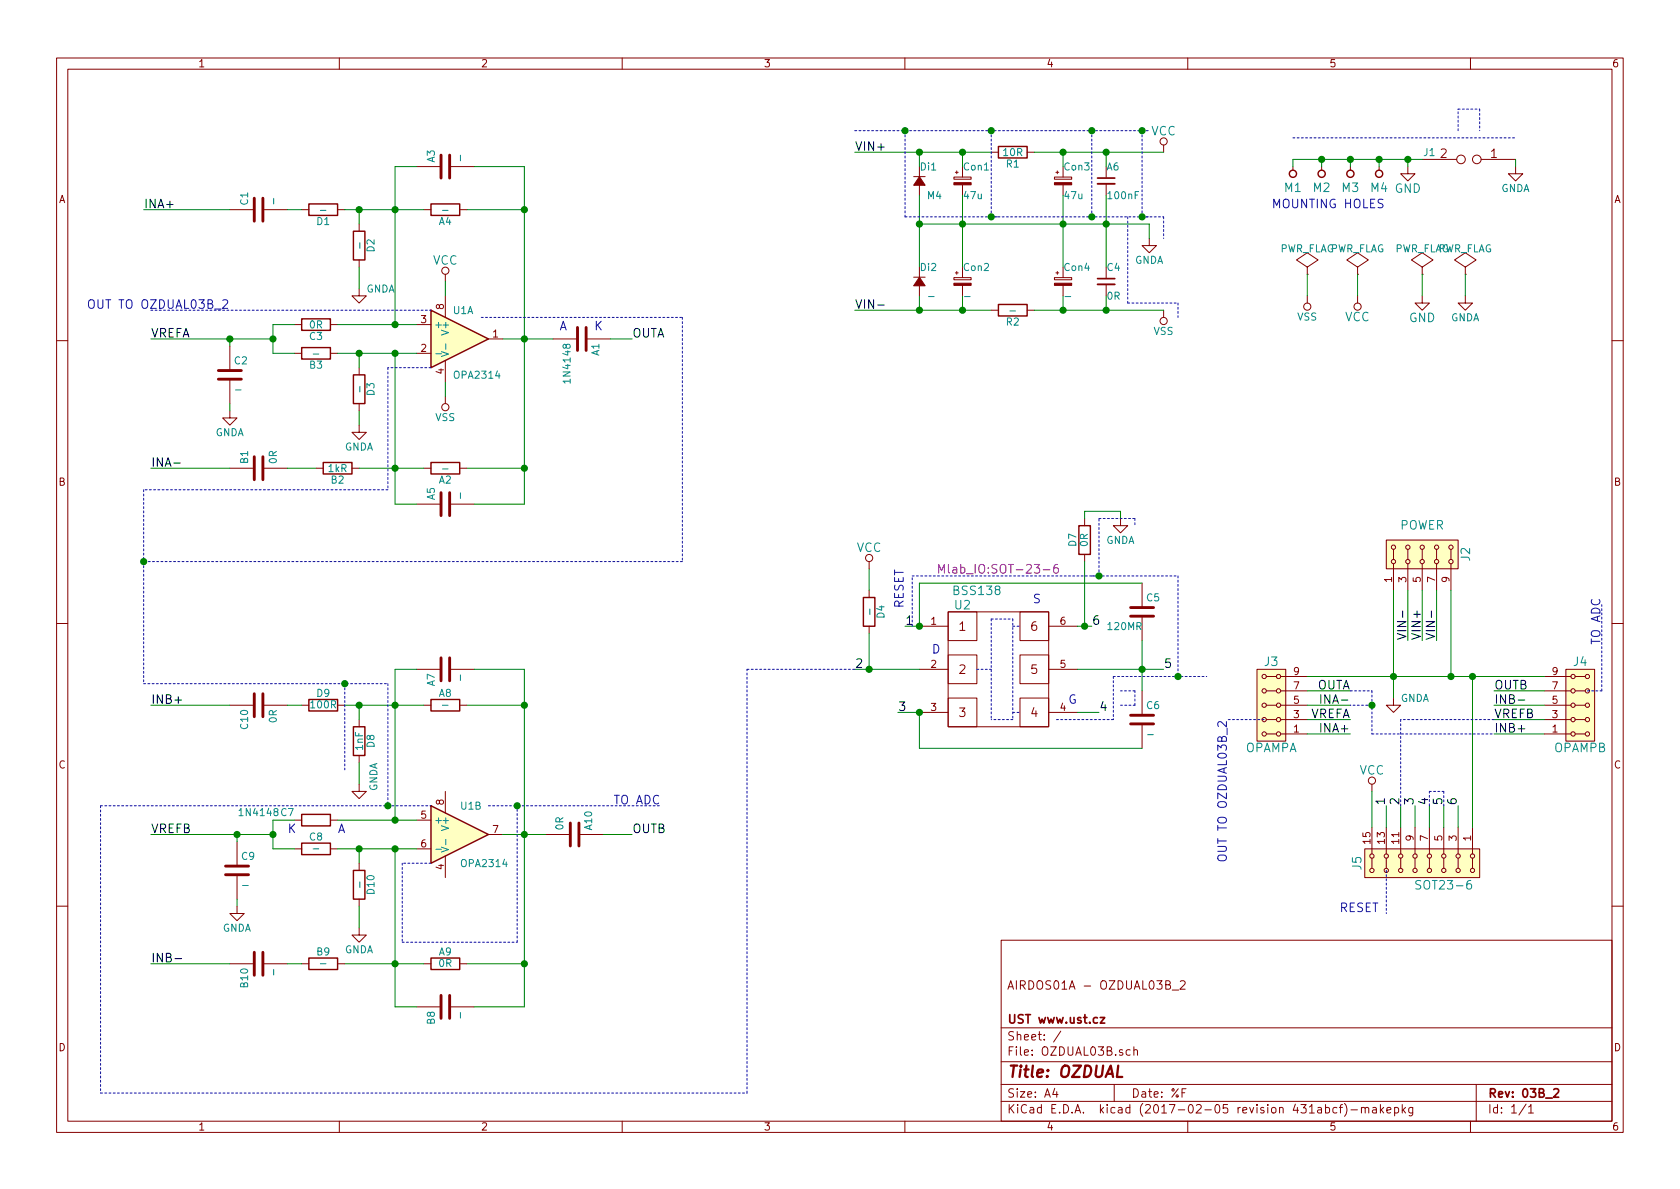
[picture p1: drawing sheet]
EESchema Schematic File Version 2
LIBS:OZDUAL03B-cache
EELAYER 26 0
EELAYER END
$Descr A4 11693 8268
encoding utf-8
Sheet 1 1
Title "OZDUAL"
Date "%F"
Rev "03B_2"
Comp "UST www.ust.cz"
Comment1 ""
Comment2 "AIRDOS01A - OZDUAL03B_2"
Comment3 ""
Comment4 ""
$EndDescr
$Comp
L HOLE M1
U 1 1
P 9000 1200
F 0 "M1" V 8900 1200 60  0000 C CNN
F 1 "HOLE" H 9000 1100 60  0001 C CNN
F 2 "Mlab_Mechanical:MountingHole_3mm" H 9000 1200 60  0001 C CNN
F 3 "" H 9000 1200 60  0000 C CNN
	1    9000 1200
	0    -1   -1   0   
$EndComp
$Comp
L HOLE M2
U 1 1
P 9200 1200
F 0 "M2" V 9100 1200 60  0000 C CNN
F 1 "HOLE" H 9200 1100 60  0001 C CNN
F 2 "Mlab_Mechanical:MountingHole_3mm" H 9200 1200 60  0001 C CNN
F 3 "" H 9200 1200 60  0000 C CNN
	1    9200 1200
	0    -1   -1   0   
$EndComp
$Comp
L HOLE M3
U 1 1
P 9400 1200
F 0 "M3" V 9300 1200 60  0000 C CNN
F 1 "HOLE" H 9400 1100 60  0001 C CNN
F 2 "Mlab_Mechanical:MountingHole_3mm" H 9400 1200 60  0001 C CNN
F 3 "" H 9400 1200 60  0000 C CNN
	1    9400 1200
	0    -1   -1   0   
$EndComp
$Comp
L HOLE M4
U 1 1
P 9600 1200
F 0 "M4" V 9500 1200 60  0000 C CNN
F 1 "HOLE" H 9600 1100 60  0001 C CNN
F 2 "Mlab_Mechanical:MountingHole_3mm" H 9600 1200 60  0001 C CNN
F 3 "" H 9600 1200 60  0000 C CNN
	1    9600 1200
	0    -1   -1   0   
$EndComp
$Comp
L GND #PWR01
U 1 1
P 9800 1150
F 0 "#PWR01" H 9800 900 60  0001 C CNN
F 1 "GND" H 9800 1000 60  0000 C CNN
F 2 "" H 9800 1150 60  0000 C CNN
F 3 "" H 9800 1150 60  0000 C CNN
	1    9800 1150
	1    0    0    -1  
$EndComp
Text Notes 8850 1450 0    60   ~ 0
MOUNTING HOLES
$Comp
L LM358 U1
U 1 1
P 3200 2350
F 0 "U1" H 3150 2550 50  0000 L CNN
F 1 "OPA2314" H 3150 2100 50  0000 L CNN
F 2 "Mlab_IO:SO-8" H 3200 2350 50  0001 C CNN
F 3 "" H 3200 2350 50  0000 C CNN
	1    3200 2350
	1    0    0    -1  
$EndComp
$Comp
L R A2
U 1 1
P 3100 3250
F 0 "A2" V 3180 3250 50  0000 C CNN
F 1 "-" V 3100 3250 50  0000 C CNN
F 2 "Mlab_R:SMD-0805-hand-soldering" V 3030 3250 50  0001 C CNN
F 3 "" H 3100 3250 50  0000 C CNN
	1    3100 3250
	0    1    1    0   
$EndComp
$Comp
L R A4
U 1 1
P 3100 1450
F 0 "A4" V 3180 1450 50  0000 C CNN
F 1 "-" V 3100 1450 50  0000 C CNN
F 2 "Mlab_R:SMD-0805-hand-soldering" V 3030 1450 50  0001 C CNN
F 3 "" H 3100 1450 50  0000 C CNN
	1    3100 1450
	0    1    1    0   
$EndComp
$Comp
L C-RESCUE-OZDUAL03A A1
U 1 1
P 4050 2350
F 0 "A1" H 4075 2450 50  0000 L CNN
F 1 "1N4148" H 4075 2250 50  0000 L CNN
F 2 "Mlab_R:SMD-0805-hand-soldering" H 4088 2200 50  0001 C CNN
F 3 "" H 4050 2350 50  0000 C CNN
	1    4050 2350
	0    1    1    0   
$EndComp
$Comp
L R D2
U 1 1
P 2500 1700
F 0 "D2" V 2580 1700 50  0000 C CNN
F 1 "-" V 2500 1700 50  0000 C CNN
F 2 "Mlab_R:SMD-0805-hand-soldering" V 2430 1700 50  0001 C CNN
F 3 "" H 2500 1700 50  0000 C CNN
	1    2500 1700
	1    0    0    -1  
$EndComp
$Comp
L R D1
U 1 1
P 2250 1450
F 0 "D1" V 2330 1450 50  0000 C CNN
F 1 "-" V 2250 1450 50  0000 C CNN
F 2 "Mlab_R:SMD-0805-hand-soldering" V 2180 1450 50  0001 C CNN
F 3 "" H 2250 1450 50  0000 C CNN
	1    2250 1450
	0    1    1    0   
$EndComp
$Comp
L R D3
U 1 1
P 2500 2700
F 0 "D3" V 2580 2700 50  0000 C CNN
F 1 "-" V 2500 2700 50  0000 C CNN
F 2 "Mlab_R:SMD-0805-hand-soldering" V 2430 2700 50  0001 C CNN
F 3 "" H 2500 2700 50  0000 C CNN
	1    2500 2700
	1    0    0    -1  
$EndComp
$Comp
L R B2
U 1 1
P 2350 3250
F 0 "B2" V 2430 3250 50  0000 C CNN
F 1 "1kR" V 2350 3250 50  0000 C CNN
F 2 "Mlab_R:SMD-0805-hand-soldering" V 2280 3250 50  0001 C CNN
F 3 "" H 2350 3250 50  0000 C CNN
	1    2350 3250
	0    1    1    0   
$EndComp
$Comp
L C-RESCUE-OZDUAL03A A5
U 1 1
P 3100 3500
F 0 "A5" H 3125 3600 50  0000 L CNN
F 1 "-" H 3125 3400 50  0000 L CNN
F 2 "Mlab_R:SMD-0805-hand-soldering" H 3138 3350 50  0001 C CNN
F 3 "" H 3100 3500 50  0000 C CNN
	1    3100 3500
	0    -1   -1   0   
$EndComp
$Comp
L C-RESCUE-OZDUAL03A B1
U 1 1
P 1800 3250
F 0 "B1" H 1825 3350 50  0000 L CNN
F 1 "0R" H 1825 3150 50  0000 L CNN
F 2 "Mlab_R:SMD-0805-hand-soldering" H 1838 3100 50  0001 C CNN
F 3 "" H 1800 3250 50  0000 C CNN
	1    1800 3250
	0    -1   -1   0   
$EndComp
Text Label 1050 2350 0    60   ~ 0
VREFA
Text Label 1000 1450 0    60   ~ 0
INA+
Text Label 1050 3250 0    60   ~ 0
INA-
Text Label 4400 2350 0    60   ~ 0
OUTA
$Comp
L VCC #PWR02
U 1 1
P 3100 1950
F 0 "#PWR02" H 3100 1800 60  0001 C CNN
F 1 "VCC" H 3100 2100 60  0000 C CNN
F 2 "" H 3100 1950 60  0000 C CNN
F 3 "" H 3100 1950 60  0000 C CNN
	1    3100 1950
	1    0    0    -1  
$EndComp
$Comp
L C-RESCUE-OZDUAL03A C1
U 1 1
P 1800 1450
F 0 "C1" H 1825 1550 50  0000 L CNN
F 1 "-" H 1825 1350 50  0000 L CNN
F 2 "Mlab_R:SMD-0805-hand-soldering" H 1838 1300 50  0001 C CNN
F 3 "" H 1800 1450 50  0000 C CNN
	1    1800 1450
	0    -1   -1   0   
$EndComp
$Comp
L C-RESCUE-OZDUAL03A A3
U 1 1
P 3100 1150
F 0 "A3" H 3125 1250 50  0000 L CNN
F 1 "-" H 3125 1050 50  0000 L CNN
F 2 "Mlab_R:SMD-0805-hand-soldering" H 3138 1000 50  0001 C CNN
F 3 "" H 3100 1150 50  0000 C CNN
	1    3100 1150
	0    -1   -1   0   
$EndComp
$Comp
L R A8
U 1 1
P 3100 4900
F 0 "A8" V 3180 4900 50  0000 C CNN
F 1 "-" V 3100 4900 50  0000 C CNN
F 2 "Mlab_R:SMD-0805-hand-soldering" V 3030 4900 50  0001 C CNN
F 3 "" H 3100 4900 50  0000 C CNN
	1    3100 4900
	0    1    -1   0   
$EndComp
$Comp
L R A9
U 1 1
P 3100 6700
F 0 "A9" V 3180 6700 50  0000 C CNN
F 1 "0R" V 3100 6700 50  0000 C CNN
F 2 "Mlab_R:SMD-0805-hand-soldering" V 3030 6700 50  0001 C CNN
F 3 "" H 3100 6700 50  0000 C CNN
	1    3100 6700
	0    1    -1   0   
$EndComp
$Comp
L C-RESCUE-OZDUAL03A A10
U 1 1
P 4000 5800
F 0 "A10" H 4025 5900 50  0000 L CNN
F 1 "0R" H 4025 5700 50  0000 L CNN
F 2 "Mlab_R:SMD-0805-hand-soldering" H 4038 5650 50  0001 C CNN
F 3 "" H 4000 5800 50  0000 C CNN
	1    4000 5800
	0    1    -1   0   
$EndComp
$Comp
L R D10
U 1 1
P 2500 6150
F 0 "D10" V 2580 6150 50  0000 C CNN
F 1 "-" V 2500 6150 50  0000 C CNN
F 2 "Mlab_R:SMD-0805-hand-soldering" V 2430 6150 50  0001 C CNN
F 3 "" H 2500 6150 50  0000 C CNN
	1    2500 6150
	1    0    0    1   
$EndComp
$Comp
L R B9
U 1 1
P 2250 6700
F 0 "B9" V 2330 6700 50  0000 C CNN
F 1 "-" V 2250 6700 50  0000 C CNN
F 2 "Mlab_R:SMD-0805-hand-soldering" V 2180 6700 50  0001 C CNN
F 3 "" H 2250 6700 50  0000 C CNN
	1    2250 6700
	0    1    -1   0   
$EndComp
$Comp
L R D8
U 1 1
P 2500 5150
F 0 "D8" V 2580 5150 50  0000 C CNN
F 1 "1nF" V 2500 5150 50  0000 C CNN
F 2 "Mlab_R:SMD-0805-hand-soldering" V 2430 5150 50  0001 C CNN
F 3 "" H 2500 5150 50  0000 C CNN
	1    2500 5150
	1    0    0    1   
$EndComp
$Comp
L R D9
U 1 1
P 2250 4900
F 0 "D9" V 2330 4900 50  0000 C CNN
F 1 "100R" V 2250 4900 50  0000 C CNN
F 2 "Mlab_R:SMD-0805-hand-soldering" V 2180 4900 50  0001 C CNN
F 3 "" H 2250 4900 50  0000 C CNN
	1    2250 4900
	0    1    -1   0   
$EndComp
$Comp
L C-RESCUE-OZDUAL03A A7
U 1 1
P 3100 4650
F 0 "A7" H 3125 4750 50  0000 L CNN
F 1 "-" H 3125 4550 50  0000 L CNN
F 2 "Mlab_R:SMD-0805-hand-soldering" H 3138 4500 50  0001 C CNN
F 3 "" H 3100 4650 50  0000 C CNN
	1    3100 4650
	0    -1   1    0   
$EndComp
$Comp
L C-RESCUE-OZDUAL03A C10
U 1 1
P 1800 4900
F 0 "C10" H 1825 5000 50  0000 L CNN
F 1 "0R" H 1825 4800 50  0000 L CNN
F 2 "Mlab_R:SMD-0805-hand-soldering" H 1838 4750 50  0001 C CNN
F 3 "" H 1800 4900 50  0000 C CNN
	1    1800 4900
	0    -1   1    0   
$EndComp
Text Label 1050 5800 0    60   ~ 0
VREFB
Text Label 1050 6700 0    60   ~ 0
INB-
Text Label 1050 4900 0    60   ~ 0
INB+
Text Label 4400 5800 0    60   ~ 0
OUTB
$Comp
L C-RESCUE-OZDUAL03A B10
U 1 1
P 1800 6700
F 0 "B10" H 1825 6800 50  0000 L CNN
F 1 "-" H 1825 6600 50  0000 L CNN
F 2 "Mlab_R:SMD-0805-hand-soldering" H 1838 6550 50  0001 C CNN
F 3 "" H 1800 6700 50  0000 C CNN
	1    1800 6700
	0    -1   1    0   
$EndComp
$Comp
L C-RESCUE-OZDUAL03A B8
U 1 1
P 3100 7000
F 0 "B8" H 3125 7100 50  0000 L CNN
F 1 "-" H 3125 6900 50  0000 L CNN
F 2 "Mlab_R:SMD-0805-hand-soldering" H 3138 6850 50  0001 C CNN
F 3 "" H 3100 7000 50  0000 C CNN
	1    3100 7000
	0    -1   1    0   
$EndComp
$Comp
L LM358 U1
U 2 1
P 3200 5800
F 0 "U1" H 3200 6000 50  0000 L CNN
F 1 "OPA2314" H 3200 5600 50  0000 L CNN
F 2 "Mlab_IO:SO-8" H 3200 5800 50  0001 C CNN
F 3 "" H 3200 5800 50  0000 C CNN
	2    3200 5800
	1    0    0    -1  
$EndComp
$Comp
L R C8
U 1 1
P 2200 5900
F 0 "C8" V 2280 5900 50  0000 C CNN
F 1 "-" V 2200 5900 50  0000 C CNN
F 2 "Mlab_R:SMD-0805-hand-soldering" V 2130 5900 50  0001 C CNN
F 3 "" H 2200 5900 50  0000 C CNN
	1    2200 5900
	0    1    -1   0   
$EndComp
$Comp
L R C7
U 1 1
P 2200 5700
F 0 "C7" V 2250 5500 50  0000 C CNN
F 1 "1N4148" V 2250 5300 50  0000 C CNN
F 2 "Mlab_R:SMD-0805-hand-soldering" V 2130 5700 50  0001 C CNN
F 3 "" H 2200 5700 50  0000 C CNN
	1    2200 5700
	0    1    -1   0   
$EndComp
$Comp
L R C3
U 1 1
P 2200 2250
F 0 "C3" V 2280 2250 50  0000 C CNN
F 1 "0R" V 2200 2250 50  0000 C CNN
F 2 "Mlab_R:SMD-0805-hand-soldering" V 2130 2250 50  0001 C CNN
F 3 "" H 2200 2250 50  0000 C CNN
	1    2200 2250
	0    1    1    0   
$EndComp
$Comp
L R B3
U 1 1
P 2200 2450
F 0 "B3" V 2280 2450 50  0000 C CNN
F 1 "-" V 2200 2450 50  0000 C CNN
F 2 "Mlab_R:SMD-0805-hand-soldering" V 2130 2450 50  0001 C CNN
F 3 "" H 2200 2450 50  0000 C CNN
	1    2200 2450
	0    1    1    0   
$EndComp
$Comp
L D_Small Di1
U 1 1
P 6400 1250
F 0 "Di1" V 6300 1250 50  0000 R CNN
F 1 "M4" V 6500 1200 50  0000 R CNN
F 2 "Mlab_D:Diode-SMA_Standard" V 6400 1250 60  0001 C CNN
F 3 "" V 6400 1250 60  0000 C CNN
	1    6400 1250
	0    -1   1    0   
$EndComp
$Comp
L CP_Small Con1
U 1 1
P 6700 1250
F 0 "Con1" H 6700 1350 50  0000 L CNN
F 1 "47u" H 6700 1150 50  0000 L CNN
F 2 "sot23-6:TantalC_SizeC_Reflow" H 6700 1250 60  0001 C CNN
F 3 "" H 6700 1250 60  0000 C CNN
	1    6700 1250
	1    0    0    -1  
$EndComp
$Comp
L R R1
U 1 1
P 7050 1050
F 0 "R1" V 7130 1050 50  0000 C CNN
F 1 "10R" V 7050 1050 50  0000 C CNN
F 2 "Mlab_R:SMD-0805-hand-soldering" V 6980 1050 50  0001 C CNN
F 3 "" H 7050 1050 50  0000 C CNN
	1    7050 1050
	0    1    1    0   
$EndComp
$Comp
L CP_Small Con3
U 1 1
P 7400 1250
F 0 "Con3" H 7400 1350 50  0000 L CNN
F 1 "47u" H 7400 1150 50  0000 L CNN
F 2 "sot23-6:TantalC_SizeC_Reflow" H 7400 1250 60  0001 C CNN
F 3 "" H 7400 1250 60  0000 C CNN
	1    7400 1250
	1    0    0    -1  
$EndComp
$Comp
L C_Small A6
U 1 1
P 7700 1250
F 0 "A6" H 7700 1350 50  0000 L CNN
F 1 "100nF" H 7700 1150 50  0000 L CNN
F 2 "Mlab_R:SMD-0805-hand-soldering" H 7700 1250 60  0001 C CNN
F 3 "" H 7700 1250 60  0000 C CNN
	1    7700 1250
	1    0    0    -1  
$EndComp
$Comp
L D_Small Di2
U 1 1
P 6400 1950
F 0 "Di2" V 6300 1950 50  0000 R CNN
F 1 "-" V 6500 1900 50  0000 R CNN
F 2 "Mlab_D:Diode-SMA_Standard" V 6400 1950 60  0001 C CNN
F 3 "" V 6400 1950 60  0000 C CNN
	1    6400 1950
	0    -1   1    0   
$EndComp
$Comp
L CP_Small Con2
U 1 1
P 6700 1950
F 0 "Con2" H 6700 2050 50  0000 L CNN
F 1 "-" H 6700 1850 50  0000 L CNN
F 2 "sot23-6:TantalC_SizeC_Reflow" H 6700 1950 60  0001 C CNN
F 3 "" H 6700 1950 60  0000 C CNN
	1    6700 1950
	1    0    0    -1  
$EndComp
$Comp
L R R2
U 1 1
P 7050 2150
F 0 "R2" V 7130 2150 50  0000 C CNN
F 1 "-" V 7050 2150 50  0000 C CNN
F 2 "Mlab_R:SMD-0805-hand-soldering" V 6980 2150 50  0001 C CNN
F 3 "" H 7050 2150 50  0000 C CNN
	1    7050 2150
	0    1    1    0   
$EndComp
$Comp
L CP_Small Con4
U 1 1
P 7400 1950
F 0 "Con4" H 7400 2050 50  0000 L CNN
F 1 "-" H 7400 1850 50  0000 L CNN
F 2 "sot23-6:TantalC_SizeC_Reflow" H 7400 1950 60  0001 C CNN
F 3 "" H 7400 1950 60  0000 C CNN
	1    7400 1950
	1    0    0    -1  
$EndComp
$Comp
L C_Small C4
U 1 1
P 7700 1950
F 0 "C4" H 7700 2050 50  0000 L CNN
F 1 "0R" H 7700 1850 50  0000 L CNN
F 2 "Mlab_R:SMD-0805-hand-soldering" H 7700 1950 60  0001 C CNN
F 3 "" H 7700 1950 60  0000 C CNN
	1    7700 1950
	1    0    0    -1  
$EndComp
Text Label 5950 1050 0    60   ~ 0
VIN+
Text Label 5950 2150 0    60   ~ 0
VIN-
$Comp
L GNDA #PWR03
U 1 1
P 8000 1650
F 0 "#PWR03" H 8000 1400 50  0001 C CNN
F 1 "GNDA" H 8000 1500 50  0000 C CNN
F 2 "" H 8000 1650 50  0000 C CNN
F 3 "" H 8000 1650 50  0000 C CNN
	1    8000 1650
	1    0    0    -1  
$EndComp
$Comp
L GNDA #PWR04
U 1 1
P 2500 2000
F 0 "#PWR04" H 2500 1750 50  0001 C CNN
F 1 "GNDA" H 2650 2000 50  0000 C CNN
F 2 "" H 2500 2000 50  0000 C CNN
F 3 "" H 2500 2000 50  0000 C CNN
	1    2500 2000
	1    0    0    -1  
$EndComp
$Comp
L GNDA #PWR05
U 1 1
P 2500 2950
F 0 "#PWR05" H 2500 2700 50  0001 C CNN
F 1 "GNDA" H 2500 2800 50  0000 C CNN
F 2 "" H 2500 2950 50  0000 C CNN
F 3 "" H 2500 2950 50  0000 C CNN
	1    2500 2950
	1    0    0    -1  
$EndComp
$Comp
L GNDA #PWR06
U 1 1
P 2500 5450
F 0 "#PWR06" H 2500 5200 50  0001 C CNN
F 1 "GNDA" V 2600 5500 50  0000 C CNN
F 2 "" H 2500 5450 50  0000 C CNN
F 3 "" H 2500 5450 50  0000 C CNN
	1    2500 5450
	1    0    0    -1  
$EndComp
$Comp
L GNDA #PWR07
U 1 1
P 2500 6450
F 0 "#PWR07" H 2500 6200 50  0001 C CNN
F 1 "GNDA" H 2500 6300 50  0000 C CNN
F 2 "" H 2500 6450 50  0000 C CNN
F 3 "" H 2500 6450 50  0000 C CNN
	1    2500 6450
	1    0    0    -1  
$EndComp
$Comp
L GNDA #PWR08
U 1 1
P 10550 1150
F 0 "#PWR08" H 10550 900 50  0001 C CNN
F 1 "GNDA" H 10550 1000 50  0000 C CNN
F 2 "" H 10550 1150 50  0000 C CNN
F 3 "" H 10550 1150 50  0000 C CNN
	1    10550 1150
	1    0    0    -1  
$EndComp
$Comp
L JUMP2_2x1 J1
U 1 1
P 10250 1100
F 0 "J1" H 9950 1150 50  0000 C CNN
F 1 "JUMP2_2x1" H 10450 1000 40  0001 C CNN
F 2 "Mlab_Pin_Headers:Straight_2x01" H 10250 1100 60  0001 C CNN
F 3 "" H 10250 1100 60  0000 C CNN
	1    10250 1100
	1    0    0    -1  
$EndComp
$Comp
L HEADER_2x05_PARALLEL J2
U 1 1
P 9900 3850
F 0 "J2" H 9900 3550 60  0000 C CNN
F 1 "POWER" V 10100 3850 60  0000 C CNN
F 2 "Mlab_Pin_Headers:Straight_2x05" H 9900 4050 60  0001 C CNN
F 3 "" H 9900 4050 60  0000 C CNN
	1    9900 3850
	0    -1   -1   0   
$EndComp
Text Label 9800 4450 1    60   ~ 0
VIN-
Text Label 10000 4450 1    60   ~ 0
VIN-
Text Label 9900 4450 1    60   ~ 0
VIN+
$Comp
L VSS #PWR09
U 1 1
P 8100 2150
F 0 "#PWR09" H 8100 2000 50  0001 C CNN
F 1 "VSS" H 8100 2300 50  0000 C CNN
F 2 "" H 8100 2150 50  0000 C CNN
F 3 "" H 8100 2150 50  0000 C CNN
	1    8100 2150
	-1   0    0    1   
$EndComp
$Comp
L VCC #PWR010
U 1 1
P 8100 1050
F 0 "#PWR010" H 8100 900 60  0001 C CNN
F 1 "VCC" H 8100 1200 60  0000 C CNN
F 2 "" H 8100 1050 60  0000 C CNN
F 3 "" H 8100 1050 60  0000 C CNN
	1    8100 1050
	1    0    0    -1  
$EndComp
$Comp
L VSS #PWR011
U 1 1
P 3100 2750
F 0 "#PWR011" H 3100 2600 50  0001 C CNN
F 1 "VSS" H 3100 2900 50  0000 C CNN
F 2 "" H 3100 2750 50  0000 C CNN
F 3 "" H 3100 2750 50  0000 C CNN
	1    3100 2750
	-1   0    0    1   
$EndComp
$Comp
L HEADER_2x05_PARALLEL J3
U 1 1
P 8850 4900
F 0 "J3" H 8850 4600 60  0000 C CNN
F 1 "OPAMPA" H 8850 5200 60  0000 C CNN
F 2 "Mlab_Pin_Headers:Straight_2x05" H 8850 5100 60  0001 C CNN
F 3 "" H 8850 5100 60  0000 C CNN
	1    8850 4900
	-1   0    0    1   
$EndComp
$Comp
L HEADER_2x05_PARALLEL J4
U 1 1
P 11000 4900
F 0 "J4" H 11000 4600 60  0000 C CNN
F 1 "OPAMPB" H 11000 5200 60  0000 C CNN
F 2 "Mlab_Pin_Headers:Straight_2x05" H 11000 5100 60  0001 C CNN
F 3 "" H 11000 5100 60  0000 C CNN
	1    11000 4900
	1    0    0    1   
$EndComp
Text Label 9400 4800 2    60   ~ 0
OUTA
Text Label 9400 4900 2    60   ~ 0
INA-
Text Label 9400 5000 2    60   ~ 0
VREFA
Text Label 9400 5100 2    60   ~ 0
INA+
Text Label 10400 5100 0    60   ~ 0
INB+
Text Label 10400 5000 0    60   ~ 0
VREFB
Text Label 10400 4900 0    60   ~ 0
INB-
Text Label 10400 4800 0    60   ~ 0
OUTB
$Comp
L PWR_FLAG #FLG012
U 1 1
P 9450 1900
F 0 "#FLG012" H 9450 1995 50  0001 C CNN
F 1 "PWR_FLAG" H 9450 2080 50  0000 C CNN
F 2 "" H 9450 1900 50  0000 C CNN
F 3 "" H 9450 1900 50  0000 C CNN
	1    9450 1900
	1    0    0    -1  
$EndComp
$Comp
L PWR_FLAG #FLG013
U 1 1
P 9100 1900
F 0 "#FLG013" H 9100 1995 50  0001 C CNN
F 1 "PWR_FLAG" H 9100 2080 50  0000 C CNN
F 2 "" H 9100 1900 50  0000 C CNN
F 3 "" H 9100 1900 50  0000 C CNN
	1    9100 1900
	1    0    0    -1  
$EndComp
$Comp
L PWR_FLAG #FLG014
U 1 1
P 10200 1900
F 0 "#FLG014" H 10200 1995 50  0001 C CNN
F 1 "PWR_FLAG" H 10200 2080 50  0000 C CNN
F 2 "" H 10200 1900 50  0000 C CNN
F 3 "" H 10200 1900 50  0000 C CNN
	1    10200 1900
	1    0    0    -1  
$EndComp
$Comp
L PWR_FLAG #FLG015
U 1 1
P 9900 1900
F 0 "#FLG015" H 9900 1995 50  0001 C CNN
F 1 "PWR_FLAG" H 9900 2080 50  0000 C CNN
F 2 "" H 9900 1900 50  0000 C CNN
F 3 "" H 9900 1900 50  0000 C CNN
	1    9900 1900
	1    0    0    -1  
$EndComp
$Comp
L VCC #PWR016
U 1 1
P 9450 2050
F 0 "#PWR016" H 9450 1900 60  0001 C CNN
F 1 "VCC" H 9450 2200 60  0000 C CNN
F 2 "" H 9450 2050 60  0000 C CNN
F 3 "" H 9450 2050 60  0000 C CNN
	1    9450 2050
	-1   0    0    1   
$EndComp
$Comp
L VSS #PWR017
U 1 1
P 9100 2050
F 0 "#PWR017" H 9100 1900 50  0001 C CNN
F 1 "VSS" H 9100 2200 50  0000 C CNN
F 2 "" H 9100 2050 50  0000 C CNN
F 3 "" H 9100 2050 50  0000 C CNN
	1    9100 2050
	-1   0    0    1   
$EndComp
$Comp
L GND #PWR018
U 1 1
P 9900 2050
F 0 "#PWR018" H 9900 1800 60  0001 C CNN
F 1 "GND" H 9900 1900 60  0000 C CNN
F 2 "" H 9900 2050 60  0000 C CNN
F 3 "" H 9900 2050 60  0000 C CNN
	1    9900 2050
	1    0    0    -1  
$EndComp
$Comp
L GNDA #PWR019
U 1 1
P 10200 2050
F 0 "#PWR019" H 10200 1800 50  0001 C CNN
F 1 "GNDA" H 10200 1900 50  0000 C CNN
F 2 "" H 10200 2050 50  0000 C CNN
F 3 "" H 10200 2050 50  0000 C CNN
	1    10200 2050
	1    0    0    -1  
$EndComp
$Comp
L GNDA #PWR020
U 1 1
P 9700 4850
F 0 "#PWR020" H 9700 4600 50  0001 C CNN
F 1 "GNDA" H 9850 4850 50  0000 C CNN
F 2 "" H 9700 4850 50  0000 C CNN
F 3 "" H 9700 4850 50  0000 C CNN
	1    9700 4850
	1    0    0    -1  
$EndComp
$Comp
L C-RESCUE-OZDUAL03A C9
U 1 1
P 1650 6050
F 0 "C9" H 1675 6150 50  0000 L CNN
F 1 "-" H 1675 5950 50  0000 L CNN
F 2 "Mlab_R:SMD-0805-hand-soldering" H 1688 5900 50  0001 C CNN
F 3 "" H 1650 6050 50  0000 C CNN
	1    1650 6050
	1    0    0    -1  
$EndComp
$Comp
L C-RESCUE-OZDUAL03A C2
U 1 1
P 1600 2600
F 0 "C2" H 1625 2700 50  0000 L CNN
F 1 "-" H 1625 2500 50  0000 L CNN
F 2 "Mlab_R:SMD-0805-hand-soldering" H 1638 2450 50  0001 C CNN
F 3 "" H 1600 2600 50  0000 C CNN
	1    1600 2600
	1    0    0    -1  
$EndComp
$Comp
L GNDA #PWR021
U 1 1
P 1600 2850
F 0 "#PWR021" H 1600 2600 50  0001 C CNN
F 1 "GNDA" H 1600 2700 50  0000 C CNN
F 2 "" H 1600 2850 50  0000 C CNN
F 3 "" H 1600 2850 50  0000 C CNN
	1    1600 2850
	1    0    0    -1  
$EndComp
$Comp
L GNDA #PWR022
U 1 1
P 1650 6300
F 0 "#PWR022" H 1650 6050 50  0001 C CNN
F 1 "GNDA" H 1650 6150 50  0000 C CNN
F 2 "" H 1650 6300 50  0000 C CNN
F 3 "" H 1650 6300 50  0000 C CNN
	1    1650 6300
	1    0    0    -1  
$EndComp
$Comp
L HEADER_2x08_PARALLEL J5
U 1 1
P 9900 6000
F 0 "J5" H 9900 5550 60  0000 C CNN
F 1 "SOT23-6" V 10050 6150 60  0000 C CNN
F 2 "Mlab_Pin_Headers:Straight_2x08" H 9900 6350 60  0001 C CNN
F 3 "" H 9900 6350 60  0000 C CNN
	1    9900 6000
	0    1    1    0   
$EndComp
$Comp
L VCC #PWR023
U 1 1
P 9550 5500
F 0 "#PWR023" H 9550 5350 60  0001 C CNN
F 1 "VCC" H 9550 5650 60  0000 C CNN
F 2 "" H 9550 5500 60  0000 C CNN
F 3 "" H 9550 5500 60  0000 C CNN
	1    9550 5500
	1    0    0    -1  
$EndComp
Text Label 9650 5600 1    60   ~ 0
1
Text Label 9750 5600 1    60   ~ 0
2
Text Label 9850 5600 1    60   ~ 0
3
Text Label 9950 5600 1    60   ~ 0
4
Text Label 10050 5600 1    60   ~ 0
5
Text Label 10150 5600 1    60   ~ 0
6
$Comp
L C-RESCUE-OZDUAL03A C5
U 1 1
P 7950 4250
F 0 "C5" H 7975 4350 50  0000 L CNN
F 1 "120MR" H 7700 4150 50  0000 L CNN
F 2 "Mlab_R:SMD-0805-hand-soldering" H 7988 4100 50  0001 C CNN
F 3 "" H 7950 4250 50  0000 C CNN
	1    7950 4250
	1    0    0    -1  
$EndComp
$Comp
L C-RESCUE-OZDUAL03A C6
U 1 1
P 7950 5000
F 0 "C6" H 7975 5100 50  0000 L CNN
F 1 "-" H 7975 4900 50  0000 L CNN
F 2 "Mlab_R:SMD-0805-hand-soldering" H 7988 4850 50  0001 C CNN
F 3 "" H 7950 5000 50  0000 C CNN
	1    7950 5000
	1    0    0    -1  
$EndComp
$Comp
L VCC #PWR024
U 1 1
P 6050 3950
F 0 "#PWR024" H 6050 3800 60  0001 C CNN
F 1 "VCC" H 6050 4100 60  0000 C CNN
F 2 "" H 6050 3950 60  0000 C CNN
F 3 "" H 6050 3950 60  0000 C CNN
	1    6050 3950
	1    0    0    -1  
$EndComp
$Comp
L R D4
U 1 1
P 6050 4250
F 0 "D4" V 6130 4250 50  0000 C CNN
F 1 "-" V 6050 4250 50  0000 C CNN
F 2 "Mlab_R:SMD-0805-hand-soldering" V 5980 4250 50  0001 C CNN
F 3 "" H 6050 4250 50  0000 C CNN
	1    6050 4250
	1    0    0    -1  
$EndComp
$Comp
L GNDA #PWR025
U 1 1
P 7800 3600
F 0 "#PWR025" H 7800 3350 50  0001 C CNN
F 1 "GNDA" H 7800 3450 50  0000 C CNN
F 2 "" H 7800 3600 50  0000 C CNN
F 3 "" H 7800 3600 50  0000 C CNN
	1    7800 3600
	1    0    0    -1  
$EndComp
$Comp
L R D7
U 1 1
P 7550 3750
F 0 "D7" V 7630 3750 50  0000 C CNN
F 1 "0R" V 7550 3750 50  0000 C CNN
F 2 "Mlab_R:SMD-0805-hand-soldering" V 7480 3750 50  0001 C CNN
F 3 "" H 7550 3750 50  0000 C CNN
	1    7550 3750
	-1   0    0    1   
$EndComp
Text Label 7650 4950 0    60   ~ 0
4
Text Label 7600 4350 0    60   ~ 0
6
Text Label 8100 4650 0    60   ~ 0
5
Text Label 6250 4950 0    60   ~ 0
3
Text Label 5950 4650 0    60   ~ 0
2
Text Label 6300 4350 0    60   ~ 0
1
$Comp
L sot23-6 U2
U 1 1
P 6950 4650
F 0 "U2" H 6700 5100 60  0000 C CNN
F 1 "BSS138" H 6800 5200 60  0000 C CNN
F 2 "Mlab_IO:SOT-23-6" H 6950 5350 60  0000 C CNN
F 3 "" H 6950 4700 60  0000 C CNN
	1    6950 4650
	1    0    0    -1  
$EndComp
Wire Wire Line
	9000 1100 9900 1100
Wire Wire Line
	9800 1100 9800 1150
Wire Wire Line
	9000 1100 9000 1150
Wire Wire Line
	9200 1150 9200 1100
Connection ~ 9200 1100
Wire Wire Line
	9400 1150 9400 1100
Connection ~ 9400 1100
Wire Wire Line
	9600 1150 9600 1100
Connection ~ 9600 1100
Wire Wire Line
	3500 2350 3850 2350
Connection ~ 3650 2350
Wire Wire Line
	2750 2450 2750 3500
Wire Wire Line
	2350 2450 2900 2450
Wire Wire Line
	2350 2250 2900 2250
Wire Wire Line
	2400 1450 2950 1450
Wire Wire Line
	3650 1450 3250 1450
Wire Wire Line
	2500 1550 2500 1450
Connection ~ 2750 1450
Wire Wire Line
	2500 2000 2500 1850
Connection ~ 2750 2250
Connection ~ 2750 2450
Wire Wire Line
	1900 2250 1900 2450
Connection ~ 2500 1450
Wire Wire Line
	2500 2950 2500 2850
Wire Wire Line
	2500 2550 2500 2450
Connection ~ 2500 2450
Wire Wire Line
	3650 3250 3250 3250
Connection ~ 2750 3250
Wire Wire Line
	4400 2350 4250 2350
Wire Wire Line
	2750 3500 2900 3500
Wire Wire Line
	3650 3500 3300 3500
Connection ~ 3650 3250
Wire Wire Line
	1050 2350 1900 2350
Connection ~ 1900 2350
Wire Wire Line
	2050 2250 1900 2250
Wire Wire Line
	1900 2450 2050 2450
Wire Wire Line
	2750 1150 2750 2250
Wire Wire Line
	3650 1150 3650 3500
Wire Wire Line
	2500 3250 2950 3250
Wire Wire Line
	2000 3250 2200 3250
Wire Wire Line
	3100 2750 3100 2650
Wire Wire Line
	3100 2050 3100 1950
Wire Wire Line
	1600 1450 1000 1450
Wire Wire Line
	2000 1450 2100 1450
Wire Wire Line
	2900 1150 2750 1150
Wire Wire Line
	3300 1150 3650 1150
Connection ~ 3650 1450
Wire Wire Line
	3500 5800 3800 5800
Connection ~ 3650 5800
Wire Wire Line
	2750 4650 2750 5700
Wire Wire Line
	2350 5700 2900 5700
Wire Wire Line
	2350 5900 2900 5900
Wire Wire Line
	2400 6700 2950 6700
Wire Wire Line
	3650 6700 3250 6700
Connection ~ 2750 6700
Connection ~ 2750 5900
Connection ~ 2750 5700
Wire Wire Line
	1900 5700 1900 5900
Wire Wire Line
	3650 4900 3250 4900
Connection ~ 2750 4900
Wire Wire Line
	4400 5800 4200 5800
Wire Wire Line
	2750 4650 2900 4650
Wire Wire Line
	3650 4650 3300 4650
Connection ~ 3650 4900
Wire Wire Line
	1050 4900 1600 4900
Wire Wire Line
	1050 5800 1900 5800
Connection ~ 1900 5800
Wire Wire Line
	1900 5900 2050 5900
Wire Wire Line
	1900 5700 2050 5700
Wire Wire Line
	2750 5900 2750 7000
Wire Wire Line
	3650 4650 3650 7000
Wire Wire Line
	2400 4900 2950 4900
Wire Wire Line
	2000 4900 2100 4900
Wire Wire Line
	2000 6700 2100 6700
Wire Wire Line
	2750 7000 2900 7000
Connection ~ 3650 6700
Wire Wire Line
	1050 6700 1600 6700
Wire Wire Line
	1050 3250 1600 3250
Wire Wire Line
	3650 7000 3300 7000
Wire Wire Line
	5950 1050 6900 1050
Wire Wire Line
	6400 1150 6400 1050
Connection ~ 6400 1050
Wire Wire Line
	6700 1150 6700 1050
Connection ~ 6700 1050
Wire Wire Line
	6400 1350 6400 1850
Wire Wire Line
	6700 1350 6700 1850
Wire Wire Line
	7200 1050 8100 1050
Wire Wire Line
	7400 1150 7400 1050
Connection ~ 7400 1050
Wire Wire Line
	7700 1150 7700 1050
Connection ~ 7700 1050
Wire Wire Line
	7400 1350 7400 1850
Wire Wire Line
	7700 1350 7700 1850
Connection ~ 6700 1550
Connection ~ 6400 1550
Connection ~ 7400 1550
Connection ~ 7700 1550
Wire Wire Line
	6400 2050 6400 2150
Wire Wire Line
	5950 2150 6900 2150
Wire Wire Line
	6700 2050 6700 2150
Connection ~ 6700 2150
Connection ~ 6400 2150
Wire Wire Line
	7200 2150 8100 2150
Wire Wire Line
	7400 2150 7400 2050
Wire Wire Line
	7700 2150 7700 2050
Connection ~ 7400 2150
Connection ~ 7700 2150
Wire Wire Line
	6400 1550 8000 1550
Wire Wire Line
	8000 1550 8000 1650
Wire Wire Line
	2500 5000 2500 4900
Connection ~ 2500 4900
Wire Wire Line
	2500 6000 2500 5900
Connection ~ 2500 5900
Wire Wire Line
	2500 6450 2500 6300
Wire Wire Line
	2500 5450 2500 5300
Connection ~ 9800 1100
Wire Wire Line
	10550 1100 10550 1150
Wire Wire Line
	9700 4100 9700 4850
Wire Wire Line
	9800 4100 9800 4450
Wire Wire Line
	9900 4100 9900 4450
Wire Wire Line
	10000 4100 10000 4450
Wire Wire Line
	9100 4700 10750 4700
Wire Wire Line
	10750 4800 10400 4800
Wire Wire Line
	10750 4900 10400 4900
Wire Wire Line
	10750 5000 10400 5000
Wire Wire Line
	10750 5100 10400 5100
Wire Wire Line
	9100 4800 9400 4800
Wire Wire Line
	9100 4900 9400 4900
Wire Wire Line
	9100 5000 9400 5000
Wire Wire Line
	9100 5100 9400 5100
Wire Wire Line
	9900 2050 9900 1900
Wire Wire Line
	10200 1900 10200 2050
Wire Wire Line
	9100 2050 9100 1900
Wire Wire Line
	9450 2050 9450 1900
Connection ~ 10100 4700
Connection ~ 9700 4700
Wire Wire Line
	1650 6300 1650 6250
Wire Wire Line
	1650 5850 1650 5800
Connection ~ 1650 5800
Wire Wire Line
	1600 2850 1600 2800
Wire Wire Line
	1600 2400 1600 2350
Connection ~ 1600 2350
Wire Wire Line
	10100 4100 10100 4700
Wire Wire Line
	10250 5750 10250 4700
Connection ~ 10250 4700
Wire Wire Line
	9550 5500 9550 5750
Wire Wire Line
	9650 5750 9650 5600
Wire Wire Line
	9750 5750 9750 5600
Wire Wire Line
	9850 5750 9850 5600
Wire Wire Line
	9950 5750 9950 5600
Wire Wire Line
	10050 5750 10050 5600
Wire Wire Line
	10150 5750 10150 5600
Wire Wire Line
	7500 4650 8100 4650
Wire Wire Line
	7950 4450 7950 4800
Connection ~ 7950 4650
Wire Wire Line
	7950 4050 6400 4050
Wire Wire Line
	6400 4050 6400 4350
Wire Wire Line
	7950 5200 6400 5200
Wire Wire Line
	6400 5200 6400 4950
Wire Wire Line
	7500 4950 7650 4950
Wire Wire Line
	6050 4400 6050 4650
Wire Wire Line
	5950 4650 6400 4650
Wire Wire Line
	6050 4100 6050 3950
Connection ~ 6050 4650
Wire Wire Line
	7500 4350 7600 4350
Wire Wire Line
	6400 4950 6250 4950
Wire Wire Line
	6400 4350 6300 4350
Connection ~ 6400 4350
Connection ~ 6400 4950
Wire Wire Line
	7550 3900 7550 4350
Connection ~ 7550 4350
Wire Wire Line
	7550 3600 7550 3550
Wire Wire Line
	7550 3550 7800 3550
Wire Wire Line
	7800 3550 7800 3600
Wire Notes Line
	1050 2150 3000 2150
Wire Notes Line
	3000 2550 2700 2550
Wire Notes Line
	2700 2550 2700 3400
Wire Notes Line
	2700 3400 1000 3400
Wire Notes Line
	3350 2200 4750 2200
Wire Notes Line
	4750 2200 4750 3900
Wire Notes Line
	4750 3900 1000 3900
Wire Notes Line
	1000 3400 1000 4750
Wire Notes Line
	1000 4750 2700 4750
Wire Notes Line
	2700 4750 2700 5600
Wire Notes Line
	700  5600 3000 5600
Wire Notes Line
	700  5600 700  7600
Wire Notes Line
	700  7600 5200 7600
Wire Notes Line
	5200 7600 5200 4650
Wire Notes Line
	5200 4650 5950 4650
Wire Notes Line
	3000 6000 2800 6000
Wire Notes Line
	2800 6000 2800 6550
Wire Notes Line
	2800 6550 3600 6550
Wire Notes Line
	3600 6550 3600 5600
Wire Notes Line
	3400 5600 4600 5600
Wire Notes Line
	5950 900  8000 900 
Wire Notes Line
	6300 900  6300 1500
Wire Notes Line
	6300 1500 8100 1500
Wire Notes Line
	7850 1500 7850 2100
Wire Notes Line
	7850 2100 8200 2100
Wire Notes Line
	8200 2100 8200 2200
Wire Notes Line
	8100 1500 8100 1650
Wire Notes Line
	6900 900  6900 1500
Wire Notes Line
	6900 1500 6950 1500
Wire Notes Line
	7600 900  7600 1500
Wire Notes Line
	7950 900  7950 1500
Wire Notes Line
	7950 1500 8000 1500
Wire Notes Line
	9000 950  10550 950 
Wire Notes Line
	10150 900  10150 750 
Wire Notes Line
	10150 750  10300 750 
Wire Notes Line
	10300 750  10300 900 
Text Notes 3950 2300 2    60   ~ 0
A
Text Notes 4200 2300 2    60   ~ 0
K
Text Notes 4600 5600 2    60   ~ 0
TO ADC
Text Notes 1600 2150 2    60   ~ 0
OUT TO OZDUAL03B_2
Wire Notes Line
	6800 4650 6900 4650
Wire Notes Line
	6900 4300 6900 5000
Wire Notes Line
	6900 4300 7050 4300
Wire Notes Line
	7050 4300 7050 5000
Wire Notes Line
	7050 5000 6900 5000
Wire Notes Line
	7050 4350 7100 4350
Wire Notes Line
	7050 4950 7100 4950
Wire Notes Line
	6350 4350 6350 4000
Wire Notes Line
	6350 4000 8200 4000
Wire Notes Line
	8200 4000 8200 4700
Wire Notes Line
	7750 4700 7750 5000
Wire Notes Line
	7750 4700 8400 4700
Wire Notes Line
	7600 4000 7650 4000
Wire Notes Line
	7650 4000 7650 3600
Wire Notes Line
	7650 3600 7900 3600
Wire Notes Line
	7900 3600 7900 3650
Text Notes 6550 4550 2    60   ~ 0
D
Text Notes 7250 4200 2    60   ~ 0
S
Text Notes 7500 4900 2    60   ~ 0
G
Wire Notes Line
	7750 5000 7350 5000
Text Notes 6300 3950 3    60   ~ 0
RESET
Wire Notes Line
	7800 4900 7900 4900
Wire Notes Line
	7900 4900 7900 4800
Wire Notes Line
	7900 4800 7800 4800
Wire Notes Line
	8550 5000 8800 5000
Wire Notes Line
	9400 4800 9550 4800
Wire Notes Line
	9550 4800 9550 5100
Wire Notes Line
	9550 4900 9400 4900
Wire Notes Line
	9550 5100 10400 5100
Wire Notes Line
	10400 5000 9750 5000
Wire Notes Line
	9750 5000 9750 5600
Wire Notes Line
	9950 5600 9950 5500
Wire Notes Line
	9950 5500 10050 5500
Wire Notes Line
	10050 5500 10050 5600
Wire Notes Line
	9650 6050 9650 6350
Text Notes 9600 6350 2    60   ~ 0
RESET
Text Notes 8550 5000 3    60   ~ 0
OUT TO OZDUAL03B_2
Wire Notes Line
	11050 4800 11150 4800
Wire Notes Line
	11150 4800 11150 4200
Text Notes 11150 4150 3    60   ~ 0
TO ADC
Wire Notes Line
	2400 4750 2400 5350
Connection ~ 1000 3900
Connection ~ 2400 4750
Connection ~ 2700 5600
Connection ~ 3600 5600
Connection ~ 8200 4700
Connection ~ 7650 4000
Connection ~ 6300 900 
Connection ~ 6900 900 
Connection ~ 7600 900 
Connection ~ 7950 900 
Connection ~ 7950 1500
Connection ~ 7600 1500
Connection ~ 6900 1500
Connection ~ 9550 4900
Text Notes 2350 5800 0    60   ~ 0
A
Text Notes 2000 5800 0    60   ~ 0
K
$EndSCHEMATC
